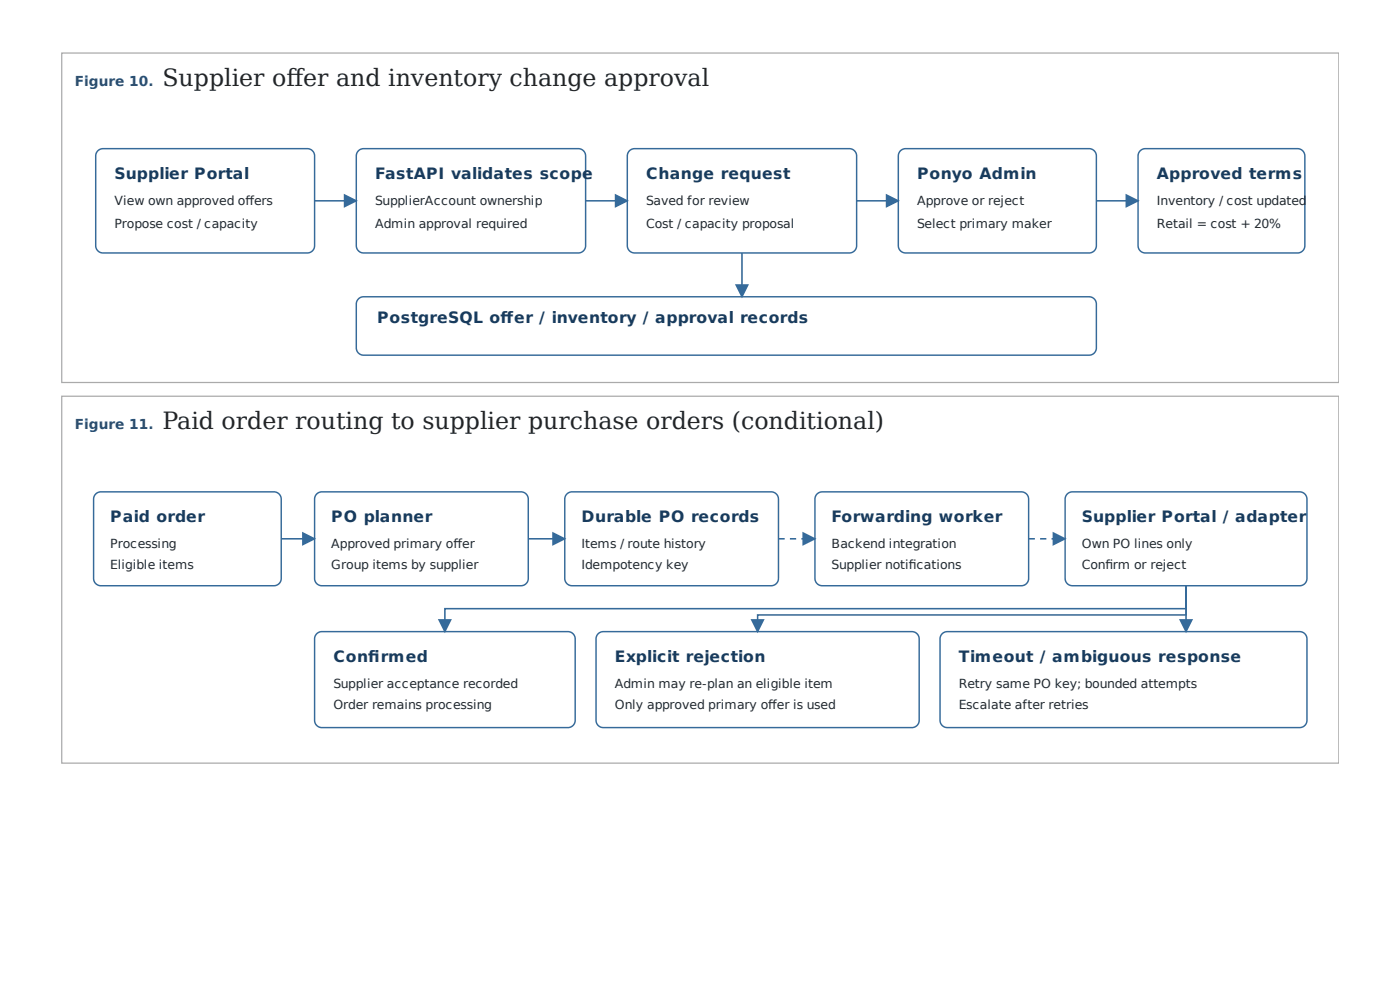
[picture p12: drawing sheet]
<svg xmlns="http://www.w3.org/2000/svg" width="297mm" height="210mm" viewBox="0 0 297 210" stroke-linecap="round" stroke-linejoin="round" font-family="sans-serif">
<path d="M284 11.2h-270.9v69.9h270.9" fill="none" stroke="#aaa" stroke-width=".26"/>
<g fill="#fff">
<path d="M15.9 20.9h265.4v58.5h-265.4z"/>
<path d="M13 83.9h271v78h-271z"/>
</g>
<path d="M284 84h-270.9v77.8h270.9" fill="none" stroke="#aaa" stroke-width=".26"/>
<g fill="#fff">
<path d="M15.9 93.7h265.4v66.4h-265.4z"/>
<path d="M15.9 20.9h265.3v58.5h-265.3z"/>
<path d="M20.8 32l.5-.4 .6-.1h43.3a1.55 1.55 0 0 1 1.5 1.6v19a1.55 1.55 0 0 1-1.5 1.5h-43.3a1.55 1.55 0 0 1-1.6-1.5v-19l.1-.6z"/>
</g>
<path d="M20.8 32l.5-.4 .6-.1h43.3a1.55 1.55 0 0 1 1.5 1.6v19a1.55 1.55 0 0 1-1.5 1.5h-43.3a1.55 1.55 0 0 1-1.6-1.5v-19l.1-.6z" fill="none" stroke="#356a9a" stroke-width=".31"/>
<path d="M76 32l.5-.4 .6-.1h45.6a1.55 1.55 0 0 1 1.5 1.6v19a1.55 1.55 0 0 1-1.5 1.5h-45.6a1.55 1.55 0 0 1-1.5-1.5v-19l.1-.6z" fill="#fff"/>
<path d="M76 32l.5-.4 .6-.1h45.6a1.55 1.55 0 0 1 1.5 1.6v19a1.55 1.55 0 0 1-1.5 1.5h-45.6a1.55 1.55 0 0 1-1.5-1.5v-19l.1-.6z" fill="none" stroke="#356a9a" stroke-width=".31"/>
<path d="M133.5 32l.5-.4 .6-.1h45.6a1.55 1.55 0 0 1 1.5 1.6v19a1.55 1.55 0 0 1-1.5 1.5h-45.6a1.55 1.55 0 0 1-1.5-1.5v-19l.1-.6z" fill="#fff"/>
<path d="M133.5 32l.5-.4 .6-.1h45.6a1.55 1.55 0 0 1 1.5 1.6v19a1.55 1.55 0 0 1-1.5 1.5h-45.6a1.55 1.55 0 0 1-1.5-1.5v-19l.1-.6z" fill="none" stroke="#356a9a" stroke-width=".31"/>
<path d="M191 32l.5-.4 .6-.1h38.9a1.55 1.55 0 0 1 1.6 1.6v19a1.55 1.55 0 0 1-1.6 1.5h-38.9a1.55 1.55 0 0 1-1.5-1.5v-19l.1-.6z" fill="#fff"/>
<path d="M191 32l.5-.4 .6-.1h38.9a1.55 1.55 0 0 1 1.6 1.6v19a1.55 1.55 0 0 1-1.6 1.5h-38.9a1.55 1.55 0 0 1-1.5-1.5v-19l.1-.6z" fill="none" stroke="#356a9a" stroke-width=".31"/>
<path d="M241.9 32l.5-.4 .6-.1h32.3a1.55 1.55 0 0 1 1.5 1.6v19a1.55 1.55 0 0 1-1.5 1.5h-32.3a1.55 1.55 0 0 1-1.6-1.5v-19l.2-.6z" fill="#fff"/>
<path d="M241.9 32l.5-.4 .6-.1h32.3a1.55 1.55 0 0 1 1.5 1.6v19a1.55 1.55 0 0 1-1.5 1.5h-32.3a1.55 1.55 0 0 1-1.6-1.5v-19l.2-.6z" fill="none" stroke="#356a9a" stroke-width=".31"/>
<path d="M66.7 42.6h8.9" fill="none" stroke="#356a9a" stroke-width=".33"/>
<path d="M72.9 41.1l3 1.5-3 1.5z" fill="#356a9a"/>
<path d="M124.2 42.6h8.9" fill="none" stroke="#356a9a" stroke-width=".33"/>
<path d="M130.4 41.1l3 1.5-3 1.5z" fill="#356a9a"/>
<path d="M181.7 42.6h8.9" fill="none" stroke="#356a9a" stroke-width=".33"/>
<path d="M187.9 41.1l3 1.5-3 1.5z" fill="#356a9a"/>
<path d="M232.6 42.6h8.8" fill="none" stroke="#356a9a" stroke-width=".33"/>
<path d="M238.8 41.1l3 1.5-3 1.5z" fill="#356a9a"/>
<path d="M76 63.4l.5-.4 .6-.1h153.9a1.55 1.55 0 0 1 1.6 1.6v9.3a1.55 1.55 0 0 1-1.6 1.5h-153.9a1.55 1.55 0 0 1-1.5-1.5v-9.3l.1-.6z" fill="#fff"/>
<path d="M76 63.4l.5-.4 .6-.1h153.9a1.55 1.55 0 0 1 1.6 1.6v9.3a1.55 1.55 0 0 1-1.6 1.5h-153.9a1.55 1.55 0 0 1-1.5-1.5v-9.3l.1-.6z" fill="none" stroke="#356a9a" stroke-width=".31"/>
<path d="M157.4 53.6v9.3" fill="none" stroke="#356a9a" stroke-width=".33"/>
<path d="M155.9 60.3h3l-1.5 2.9z" fill="#356a9a"/>
<g fill="#fff">
<path d="M15.9 93.7h265.4v66.3h-265.4z"/>
<path d="M20.3 104.7l.5-.3 .6-.1h36.7a1.55 1.55 0 0 1 1.6 1.5v16.8a1.55 1.55 0 0 1-1.6 1.6h-36.7a1.55 1.55 0 0 1-1.5-1.6v-16.8l.1-.6z"/>
</g>
<path d="M20.3 104.7l.5-.3 .6-.1h36.7a1.55 1.55 0 0 1 1.6 1.5v16.8a1.55 1.55 0 0 1-1.6 1.6h-36.7a1.55 1.55 0 0 1-1.5-1.6v-16.8l.1-.6z" fill="none" stroke="#356a9a" stroke-width=".31"/>
<path d="M67.2 104.7l.5-.3 .6-.1h42.2a1.55 1.55 0 0 1 1.6 1.5v16.8a1.55 1.55 0 0 1-1.6 1.6h-42.2a1.55 1.55 0 0 1-1.6-1.6v-16.8l.2-.6z" fill="#fff"/>
<path d="M67.2 104.7l.5-.3 .6-.1h42.2a1.55 1.55 0 0 1 1.6 1.5v16.8a1.55 1.55 0 0 1-1.6 1.6h-42.2a1.55 1.55 0 0 1-1.6-1.6v-16.8l.2-.6z" fill="none" stroke="#356a9a" stroke-width=".31"/>
<path d="M120.3 104.7l.5-.3 .6-.1h42.2a1.55 1.55 0 0 1 1.5 1.5v16.8a1.55 1.55 0 0 1-1.5 1.6h-42.2a1.55 1.55 0 0 1-1.6-1.6v-16.8l.1-.6z" fill="#fff"/>
<path d="M120.3 104.7l.5-.3 .6-.1h42.2a1.55 1.55 0 0 1 1.5 1.5v16.8a1.55 1.55 0 0 1-1.5 1.6h-42.2a1.55 1.55 0 0 1-1.6-1.6v-16.8l.1-.6z" fill="none" stroke="#356a9a" stroke-width=".31"/>
<path d="M173.3 104.7l.5-.3 .6-.1h42.3a1.55 1.55 0 0 1 1.5 1.5v16.8a1.55 1.55 0 0 1-1.5 1.6h-42.3a1.55 1.55 0 0 1-1.5-1.6v-16.8l.1-.6z" fill="#fff"/>
<path d="M173.3 104.7l.5-.3 .6-.1h42.3a1.55 1.55 0 0 1 1.5 1.5v16.8a1.55 1.55 0 0 1-1.5 1.6h-42.3a1.55 1.55 0 0 1-1.5-1.6v-16.8l.1-.6z" fill="none" stroke="#356a9a" stroke-width=".31"/>
<path d="M226.4 104.7l.5-.3 .6-.1h48.2a1.55 1.55 0 0 1 1.6 1.5v16.8a1.55 1.55 0 0 1-1.6 1.6h-48.2a1.55 1.55 0 0 1-1.5-1.6v-16.8l.1-.6z" fill="#fff"/>
<path d="M226.4 104.7l.5-.3 .6-.1h48.2a1.55 1.55 0 0 1 1.6 1.5v16.8a1.55 1.55 0 0 1-1.6 1.6h-48.2a1.55 1.55 0 0 1-1.5-1.6v-16.8l.1-.6z" fill="none" stroke="#356a9a" stroke-width=".31"/>
<path d="M59.7 114.2h7" fill="none" stroke="#356a9a" stroke-width=".33"/>
<path d="M64.1 112.7l3 1.5-3 1.5z" fill="#356a9a"/>
<path d="M112.1 114.2h7.7" fill="none" stroke="#356a9a" stroke-width=".33"/>
<g fill="#356a9a">
<path d="M117.2 112.7l2.9 1.5-2.9 1.5z"/>
<path d="M170.2 112.7l3 1.5-3 1.5z"/>
<path d="M223.3 112.7l3 1.5-3 1.5z"/>
<path d="M165.1 114.1h1.4v.3h-1.4zM167.6 114.1h1.3v.3h-1.3zM170 114.1h1.3v.3h-1.3zM172.4 114.1h.5v.3h-.5z"/>
<path d="M218.2 114.1h1.4v.3h-1.4zM220.7 114.1h1.3v.3h-1.3zM223.1 114.1h1.3v.3h-1.3zM225.5 114.1h.5v.3h-.5z"/>
</g>
<path d="M67.2 134.4l.5-.4 .6-.1h52.2a1.55 1.55 0 0 1 1.5 1.6v17.2a1.55 1.55 0 0 1-1.5 1.6h-52.2a1.55 1.55 0 0 1-1.6-1.6v-17.2l.2-.6z" fill="#fff"/>
<path d="M67.2 134.4l.5-.4 .6-.1h52.2a1.55 1.55 0 0 1 1.5 1.6v17.2a1.55 1.55 0 0 1-1.5 1.6h-52.2a1.55 1.55 0 0 1-1.6-1.6v-17.2l.2-.6z" fill="none" stroke="#356a9a" stroke-width=".31"/>
<path d="M126.9 134.4l.5-.4 .6-.1h65.5a1.55 1.55 0 0 1 1.5 1.6v17.2a1.55 1.55 0 0 1-1.5 1.6h-65.5a1.55 1.55 0 0 1-1.6-1.6v-17.2l.2-.6z" fill="#fff"/>
<path d="M126.9 134.4l.5-.4 .6-.1h65.5a1.55 1.55 0 0 1 1.5 1.6v17.2a1.55 1.55 0 0 1-1.5 1.6h-65.5a1.55 1.55 0 0 1-1.6-1.6v-17.2l.2-.6z" fill="none" stroke="#356a9a" stroke-width=".31"/>
<path d="M199.9 134.4l.5-.4 .6-.1h74.7a1.55 1.55 0 0 1 1.6 1.6v17.2a1.55 1.55 0 0 1-1.6 1.6h-74.7a1.55 1.55 0 0 1-1.6-1.6v-17.2l.1-.6z" fill="#fff"/>
<path d="M199.9 134.4l.5-.4 .6-.1h74.7a1.55 1.55 0 0 1 1.6 1.6v17.2a1.55 1.55 0 0 1-1.6 1.6h-74.7a1.55 1.55 0 0 1-1.6-1.6v-17.2l.1-.6z" fill="none" stroke="#356a9a" stroke-width=".31"/>
<path d="M251.6 124.2v4.8h-157.2v4.9" fill="none" stroke="#356a9a" stroke-width=".33"/>
<path d="M92.9 131.3h3l-1.5 2.9z" fill="#356a9a"/>
<path d="M251.6 124.2v6.2h-90.9v3.5" fill="none" stroke="#356a9a" stroke-width=".33"/>
<path d="M159.2 131.3h3l-1.5 2.9z" fill="#356a9a"/>
<path d="M251.6 124.2v9.7" fill="none" stroke="#356a9a" stroke-width=".33"/>
<path d="M250.1 131.3h3l-1.5 2.9z" fill="#356a9a"/>
<g font-size="5" fill="#252525">
<text x="34.4" y="18.3">Supplier off er and inventory change approval</text>
<text x="34.4" y="91">Paid order routing to supplier purchase orders (conditional)</text>
</g>
<g font-size="3.3" fill="#183b5d">
<text x="24.3" y="37.9">Supplier Portal</text>
<text x="79.6" y="37.9">FastAPI validates scope</text>
<text x="137.1" y="37.9">Change request</text>
<text x="194.6" y="37.9">Ponyo Admin</text>
<text x="245.4" y="37.9">Approved terms</text>
<text x="80" y="68.4">PostgreSQL off er / inventory / approval records</text>
<text x="23.4" y="110.7">Paid order</text>
<text x="70.3" y="110.7">PO planner</text>
<text x="123.3" y="110.7">Durable PO records</text>
<text x="176.4" y="110.7">Forwarding worker</text>
<text x="229.5" y="110.7">Supplier Portal / adapter</text>
<text x="70.7" y="140.3">Confi rmed</text>
<text x="130.4" y="140.3">Explicit rejection</text>
<text x="203.4" y="140.3">Timeout / ambiguous response</text>
</g>
<g font-size="2.9" fill="#244e78">
<text x="15.9" y="18.3">Figure 10.</text>
<text x="15.9" y="91">Figure 11.</text>
</g>
<g font-size="2.7" fill="#202a33">
<text x="24.3" y="43.5">View own approved off ers</text>
<text x="79.6" y="43.5">SupplierAccount ownership</text>
<text x="137.1" y="43.5">Saved for review</text>
<text x="194.6" y="43.5">Approve or reject</text>
<text x="245.4" y="43.5">Inventory / cost updated</text>
<text x="24.3" y="48.3">Propose cost / capacity</text>
<text x="79.6" y="48.3">Admin approval required</text>
<text x="137.1" y="48.3">Cost / capacity proposal</text>
<text x="194.6" y="48.3">Select primary maker</text>
<text x="245.4" y="48.3">Retail = cost + 20%</text>
<text x="23.4" y="116.2">Processing</text>
<text x="70.3" y="116.2">Approved primary off er</text>
<text x="123.3" y="116.2">Items / route history</text>
<text x="176.4" y="116.2">Backend integration</text>
<text x="229.5" y="116.2">Own PO lines only</text>
<text x="23.4" y="120.6">Eligible items</text>
<text x="70.3" y="120.6">Group items by supplier</text>
<text x="123.3" y="120.6">Idempotency key</text>
<text x="176.4" y="120.6">Supplier notifi cations</text>
<text x="229.5" y="120.6">Confi rm or reject</text>
<text x="70.7" y="145.9">Supplier acceptance recorded</text>
<text x="130.4" y="145.9">Admin may re-plan an eligible item</text>
<text x="203.4" y="145.9">Retry same PO key; bounded attempts</text>
<text x="70.7" y="150.3">Order remains processing</text>
<text x="130.4" y="150.3">Only approved primary off er is used</text>
<text x="203.4" y="150.3">Escalate after retries</text>
</g>
</svg>
